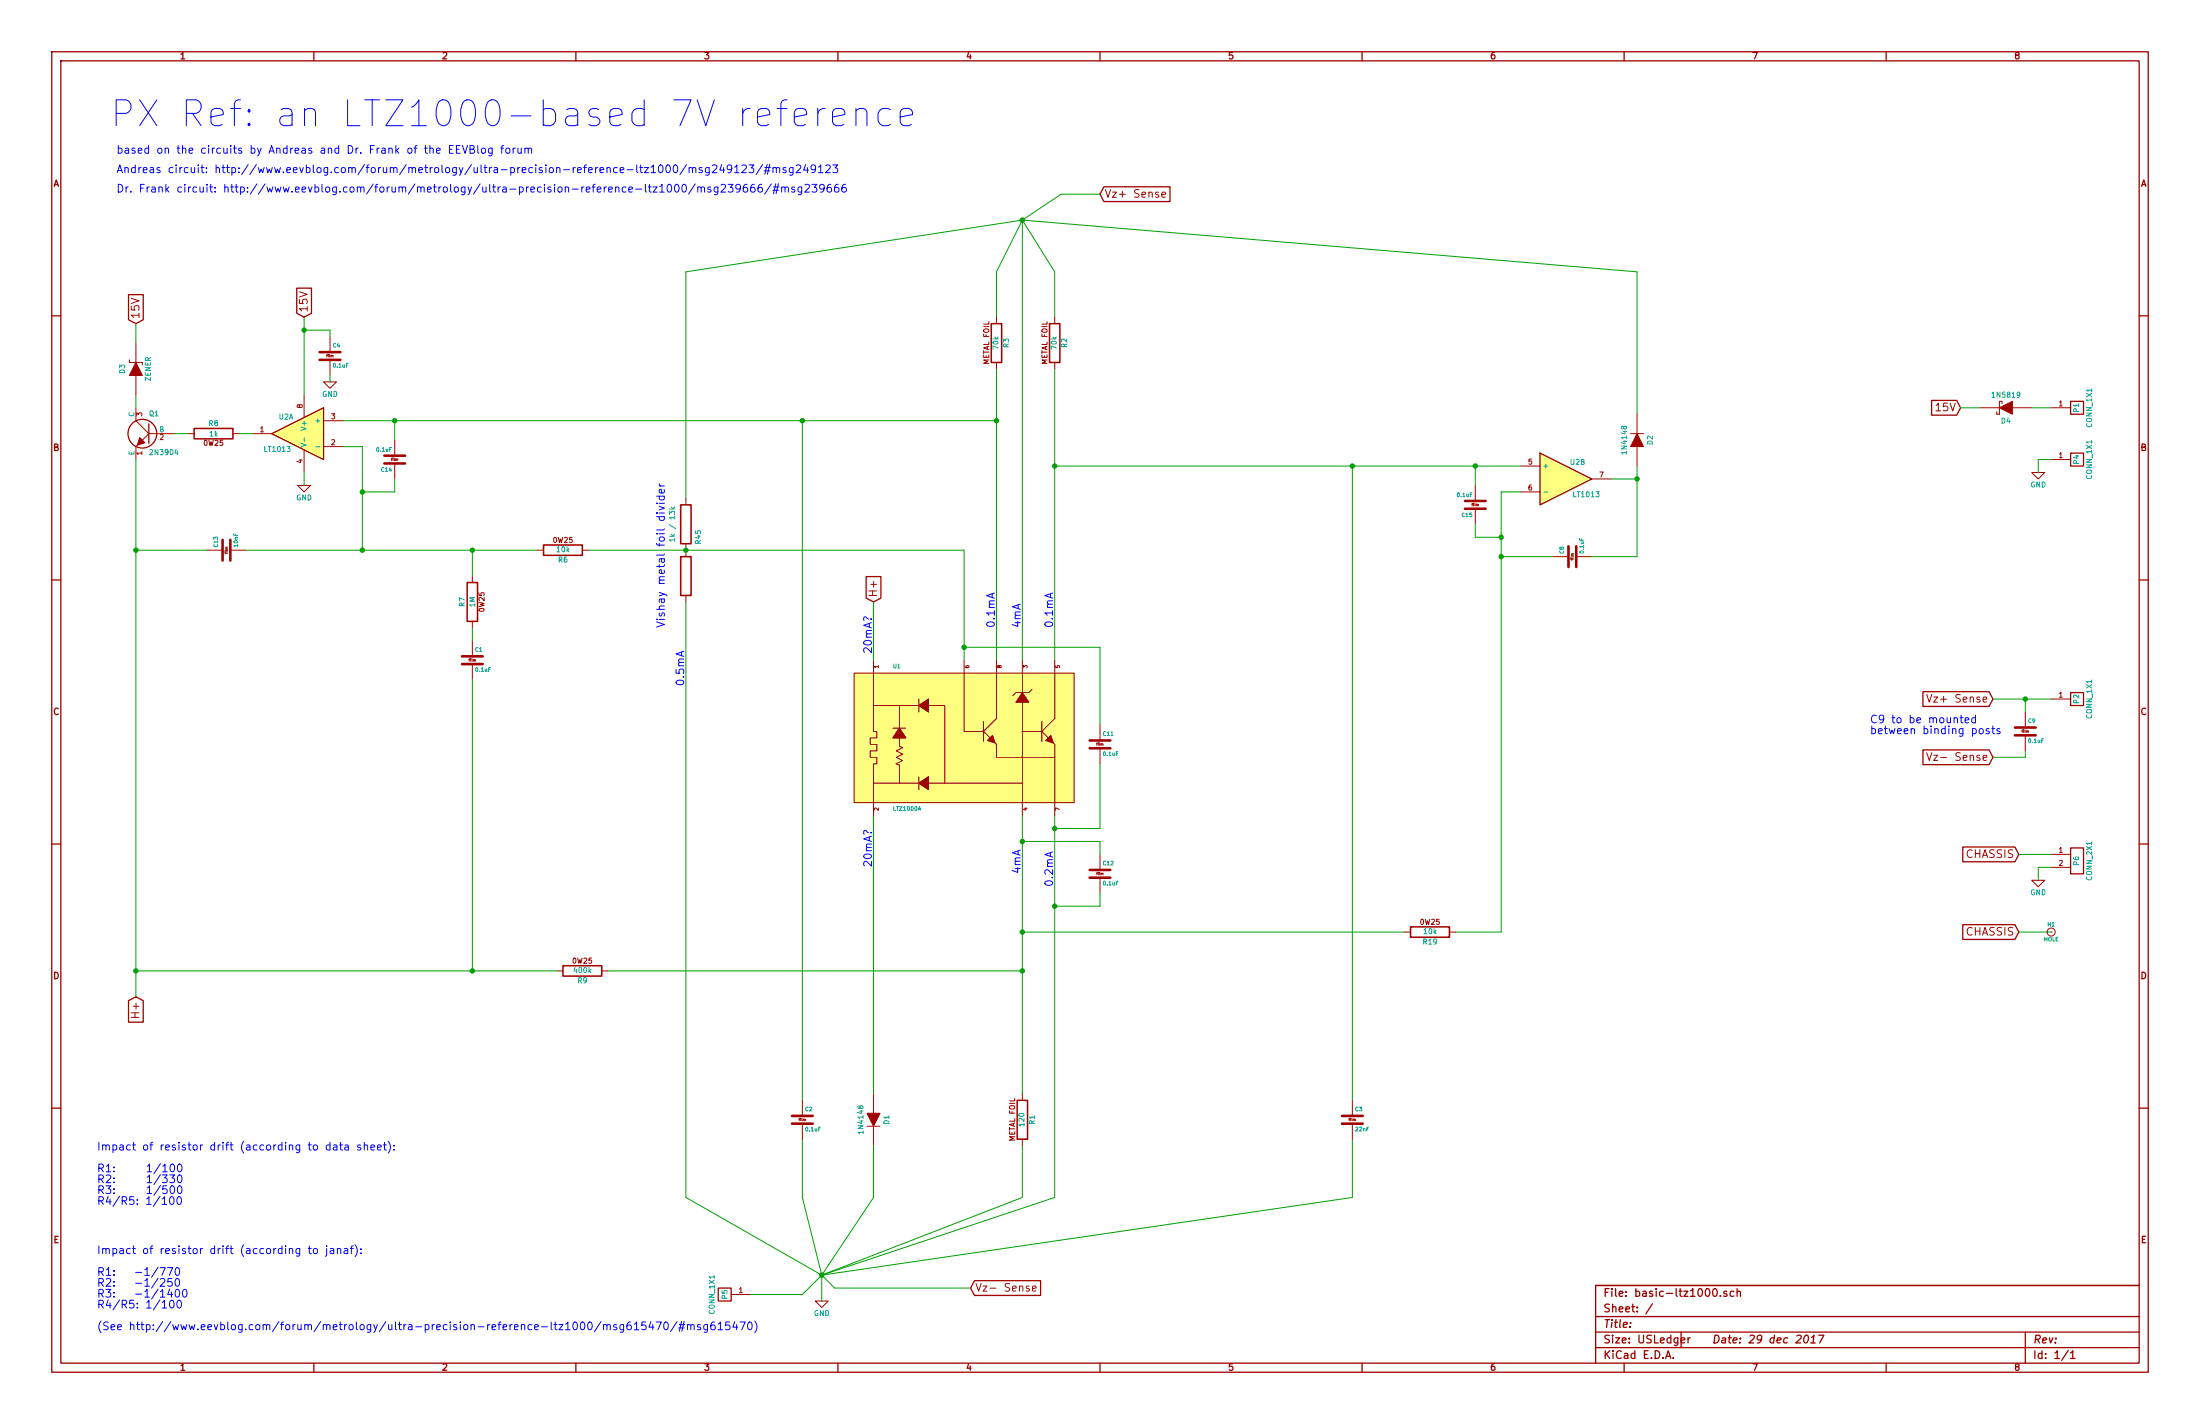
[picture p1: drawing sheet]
EESchema Schematic File Version 2
LIBS:PL_analog_ICs
LIBS:PL_capacitors
LIBS:PL_comms
LIBS:PL_connectors
LIBS:PL_diodes
LIBS:PL_displays
LIBS:PL_GPIB
LIBS:PL_inductors
LIBS:PL_LEDs
LIBS:PL_microcontrollers
LIBS:PL_mounting_holes
LIBS:PL_opamps
LIBS:PL_opto
LIBS:PL_power
LIBS:PL_references
LIBS:PL_regulators
LIBS:PL_relays
LIBS:PL_resistors
LIBS:PL_sensors
LIBS:PL_switchers
LIBS:PL_switches
LIBS:PL_transistors
LIBS:power
LIBS:device
LIBS:transistors
LIBS:conn
LIBS:linear
LIBS:regul
LIBS:74xx
LIBS:cmos4000
LIBS:adc-dac
LIBS:memory
LIBS:xilinx
LIBS:special
LIBS:microcontrollers
LIBS:dsp
LIBS:microchip
LIBS:analog_switches
LIBS:motorola
LIBS:texas
LIBS:intel
LIBS:audio
LIBS:interface
LIBS:digital-audio
LIBS:philips
LIBS:display
LIBS:cypress
LIBS:siliconi
LIBS:opto
LIBS:atmel
LIBS:contrib
LIBS:valves
EELAYER 27 0
EELAYER END
$Descr USLedger 17000 11000
encoding utf-8
Sheet 1 1
Title ""
Date "29 dec 2017"
Rev ""
Comp ""
Comment1 ""
Comment2 ""
Comment3 ""
Comment4 ""
$EndDescr
$Comp
L LT1013 U2
U 1 1
P 2300 3350
F 0 "U2" H 2350 3475 40  0000 L CNN
F 1 "LT1013" H 2350 3225 40  0000 L CNN
F 2 "~" H 2300 3350 50  0000 C CNN
F 3 "~" H 2300 3350 50  0000 C CNN
	1    2300 3350
	-1   0    0    -1  
$EndComp
$Comp
L LT1013 U2
U 2 1
P 12100 3700
F 0 "U2" H 12150 3825 40  0000 L CNN
F 1 "LT1013" H 12150 3575 40  0000 L CNN
F 2 "~" H 12100 3700 50  0000 C CNN
F 3 "~" H 12100 3700 50  0000 C CNN
	2    12100 3700
	1    0    0    -1  
$EndComp
$Comp
L DIODE D1
U 1 1
P 6750 8650
F 0 "D1" H 6750 8750 40  0000 C CNN
F 1 "1N4148" H 6750 8550 40  0000 C CNN
F 2 "~" H 6750 8650 60  0000 C CNN
F 3 "~" H 6750 8650 60  0000 C CNN
	1    6750 8650
	0    1    1    0   
$EndComp
$Comp
L DIODE D2
U 1 1
P 12650 3400
F 0 "D2" H 12650 3500 40  0000 C CNN
F 1 "1N4148" H 12650 3300 40  0000 C CNN
F 2 "~" H 12650 3400 60  0000 C CNN
F 3 "~" H 12650 3400 60  0000 C CNN
	1    12650 3400
	0    1    -1   0   
$EndComp
$Comp
L 2N3904 Q1
U 1 1
P 1150 3350
F 0 "Q1" H 1150 3500 40  0000 R CNN
F 1 "2N3904" H 1150 3200 40  0000 R CNN
F 2 "" H 1150 3350 60  0000 C CNN
F 3 "" H 1150 3350 60  0000 C CNN
	1    1150 3350
	-1   0    0    -1  
$EndComp
$Comp
L R_0W25 R8
U 1 1
P 1650 3350
F 0 "R8" V 1730 3350 40  0000 C CNN
F 1 "1k" V 1650 3350 40  0000 C CNN
F 2 "" V 1580 3350 30  0000 C CNN
F 3 "" H 1650 3350 30  0000 C CNN
	1    1650 3350
	0    1    -1   0   
$EndComp
$Comp
L R_0W25 R7
U 1 1
P 3650 4650
F 0 "R7" V 3730 4650 40  0000 C CNN
F 1 "1M" V 3650 4650 40  0000 C CNN
F 2 "" V 3580 4650 30  0000 C CNN
F 3 "" H 3650 4650 30  0000 C CNN
	1    3650 4650
	-1   0    0    1   
$EndComp
$Comp
L R_0W25 R6
U 1 1
P 4350 4250
F 0 "R6" V 4430 4250 40  0000 C CNN
F 1 "10k" V 4350 4250 40  0000 C CNN
F 2 "" V 4280 4250 30  0000 C CNN
F 3 "" H 4350 4250 30  0000 C CNN
	1    4350 4250
	0    1    1    0   
$EndComp
Text GLabel 1050 2500 1    60   Input ~ 0
15V
$Comp
L GND #PWR01
U 1 1
P 6350 10050
F 0 "#PWR01" H 6350 9850 50  0001 C CNN
F 1 "GND" H 6350 9950 40  0000 C CNN
F 2 "" H 6350 10050 50  0000 C CNN
F 3 "" H 6350 10050 50  0000 C CNN
	1    6350 10050
	1    0    0    -1  
$EndComp
Text GLabel 8500 1500 2    60   Input ~ 0
Vz+ Sense
Text GLabel 7500 9950 2    60   Input ~ 0
Vz- Sense
Text GLabel 2350 2450 1    60   Input ~ 0
15V
Text GLabel 15150 3150 0    60   Input ~ 0
15V
Text GLabel 15400 5400 0    60   Input ~ 0
Vz+ Sense
Text GLabel 15400 5850 0    60   Input ~ 0
Vz- Sense
$Comp
L GND #PWR02
U 1 1
P 15750 3650
F 0 "#PWR02" H 15750 3450 50  0001 C CNN
F 1 "GND" H 15750 3550 40  0000 C CNN
F 2 "" H 15750 3650 50  0000 C CNN
F 3 "" H 15750 3650 50  0000 C CNN
	1    15750 3650
	1    0    0    -1  
$EndComp
Wire Wire Line
	1050 3050 1050 3150
Wire Wire Line
	1450 3350 1350 3350
Wire Wire Line
	1950 3350 1850 3350
Wire Wire Line
	3650 4250 3650 4450
Wire Wire Line
	7700 2850 7700 5100
Wire Wire Line
	7700 2100 7700 2450
Wire Wire Line
	8150 2100 8150 2450
Wire Wire Line
	7900 1700 7900 5100
Wire Wire Line
	8150 2850 8150 5100
Wire Wire Line
	7900 6300 7900 8450
Wire Wire Line
	5300 4650 5300 9250
Wire Wire Line
	7900 8850 7900 9250
Wire Wire Line
	6200 8800 6200 9250
Wire Wire Line
	6750 6300 6750 8450
Wire Wire Line
	6750 8850 6750 9250
Wire Wire Line
	8150 6300 8150 9250
Connection ~ 7900 7200
Wire Wire Line
	8150 3600 11750 3600
Connection ~ 8150 3600
Wire Wire Line
	10450 8800 10450 9250
Wire Wire Line
	10450 3600 10450 8500
Connection ~ 10450 3600
Wire Wire Line
	11600 3800 11600 7200
Wire Wire Line
	12650 2100 12650 3200
Wire Wire Line
	6750 9250 6350 9850
Wire Wire Line
	6350 9850 7900 9250
Wire Wire Line
	6350 9850 8150 9250
Wire Wire Line
	6350 9850 10450 9250
Wire Wire Line
	6350 9850 6200 9250
Wire Wire Line
	6350 9850 5300 9250
Connection ~ 6350 9850
Wire Wire Line
	6350 9850 6350 10050
Wire Wire Line
	6350 9850 6450 9950
Wire Wire Line
	6450 9950 7500 9950
Wire Wire Line
	2350 2450 2350 3050
Wire Wire Line
	11600 3800 11750 3800
Wire Wire Line
	12650 3700 12450 3700
Text GLabel 6750 4650 1    60   Input ~ 0
H+
Text GLabel 1050 7700 3    60   Input ~ 0
H+
Wire Wire Line
	1050 3550 1050 7700
Wire Wire Line
	5300 2100 5300 3850
Wire Wire Line
	2650 3250 7700 3250
Connection ~ 7700 3250
Wire Wire Line
	1900 4250 4150 4250
Wire Wire Line
	2800 4250 2800 3450
Wire Wire Line
	2800 3450 2650 3450
Connection ~ 3650 4250
Wire Wire Line
	6200 8500 6200 3250
Connection ~ 6200 3250
$Comp
L R_0W25 R9
U 1 1
P 4500 7500
F 0 "R9" V 4580 7500 40  0000 C CNN
F 1 "400k" V 4500 7500 40  0000 C CNN
F 2 "" V 4430 7500 30  0000 C CNN
F 3 "" H 4500 7500 30  0000 C CNN
	1    4500 7500
	0    1    1    0   
$EndComp
Wire Wire Line
	4700 7500 7900 7500
Connection ~ 7900 7500
Wire Wire Line
	1050 7500 4300 7500
Wire Wire Line
	8150 2100 7900 1700
Wire Wire Line
	7900 1700 7700 2100
Wire Wire Line
	7900 1700 12650 2100
Wire Wire Line
	7900 1700 5300 2100
Connection ~ 7900 1700
Wire Wire Line
	8500 1500 8200 1500
Wire Wire Line
	8200 1500 7900 1700
$Comp
L C_FILM C1
U 1 1
P 3650 5100
F 0 "C1" H 3670 5160 30  0000 L BNN
F 1 "0.1uF" H 3670 5040 30  0000 L TNN
F 2 "" H 3688 4950 30  0000 C CNN
F 3 "" H 3650 5100 60  0000 C CNN
	1    3650 5100
	1    0    0    -1  
$EndComp
Wire Wire Line
	3650 4850 3650 4950
$Comp
L C_FILM C4
U 1 1
P 2550 2750
F 0 "C4" H 2570 2810 30  0000 L BNN
F 1 "0.1uF" H 2570 2690 30  0000 L TNN
F 2 "" H 2588 2600 30  0000 C CNN
F 3 "" H 2550 2750 60  0000 C CNN
	1    2550 2750
	1    0    0    -1  
$EndComp
Wire Wire Line
	2550 2600 2550 2550
Wire Wire Line
	2550 2550 2350 2550
Connection ~ 2350 2550
$Comp
L GND #PWR03
U 1 1
P 2350 3750
F 0 "#PWR03" H 2350 3550 50  0001 C CNN
F 1 "GND" H 2350 3650 40  0000 C CNN
F 2 "" H 2350 3750 50  0000 C CNN
F 3 "" H 2350 3750 50  0000 C CNN
	1    2350 3750
	1    0    0    -1  
$EndComp
Wire Wire Line
	2350 3650 2350 3750
$Comp
L GND #PWR04
U 1 1
P 2550 2950
F 0 "#PWR04" H 2550 2750 50  0001 C CNN
F 1 "GND" H 2550 2850 40  0000 C CNN
F 2 "" H 2550 2950 50  0000 C CNN
F 3 "" H 2550 2950 50  0000 C CNN
	1    2550 2950
	1    0    0    -1  
$EndComp
Wire Wire Line
	2550 2900 2550 2950
$Comp
L CONN_1X1 P1
U 1 1
P 16050 3150
F 0 "P1" V 16050 3150 40  0000 C CNN
F 1 "CONN_1X1" V 16150 3150 40  0000 C CNN
F 2 "~" H 16100 3100 60  0000 C CNN
F 3 "~" H 16100 3100 60  0000 C CNN
	1    16050 3150
	1    0    0    -1  
$EndComp
$Comp
L CONN_1X1 P2
U 1 1
P 16050 5400
F 0 "P2" V 16050 5400 40  0000 C CNN
F 1 "CONN_1X1" V 16150 5400 40  0000 C CNN
F 2 "~" H 16100 5350 60  0000 C CNN
F 3 "~" H 16100 5350 60  0000 C CNN
	1    16050 5400
	1    0    0    -1  
$EndComp
$Comp
L CONN_1X1 P4
U 1 1
P 16050 3550
F 0 "P4" V 16050 3550 40  0000 C CNN
F 1 "CONN_1X1" V 16150 3550 40  0000 C CNN
F 2 "~" H 16100 3500 60  0000 C CNN
F 3 "~" H 16100 3500 60  0000 C CNN
	1    16050 3550
	1    0    0    -1  
$EndComp
Wire Wire Line
	15400 5400 15850 5400
Wire Wire Line
	15750 3550 15750 3650
$Comp
L SCHOTTKY D4
U 1 1
P 15500 3150
F 0 "D4" H 15500 3250 40  0000 C CNN
F 1 "1N5819" H 15500 3050 40  0000 C CNN
F 2 "~" H 15500 3150 60  0000 C CNN
F 3 "~" H 15500 3150 60  0000 C CNN
	1    15500 3150
	-1   0    0    1   
$EndComp
Wire Wire Line
	15850 3150 15700 3150
$Comp
L C_FILM C2
U 1 1
P 6200 8650
F 0 "C2" H 6220 8710 30  0000 L BNN
F 1 "0.1uF" H 6220 8590 30  0000 L TNN
F 2 "" H 6238 8500 30  0000 C CNN
F 3 "" H 6200 8650 60  0000 C CNN
	1    6200 8650
	1    0    0    -1  
$EndComp
$Comp
L C_FILM C12
U 1 1
P 8500 6750
F 0 "C12" H 8520 6810 30  0000 L BNN
F 1 "0.1uF" H 8520 6690 30  0000 L TNN
F 2 "" H 8538 6600 30  0000 C CNN
F 3 "" H 8500 6750 60  0000 C CNN
	1    8500 6750
	1    0    0    -1  
$EndComp
$Comp
L C_FILM C3
U 1 1
P 10450 8650
F 0 "C3" H 10470 8710 30  0000 L BNN
F 1 "22nF" H 10470 8590 30  0000 L TNN
F 2 "" H 10488 8500 30  0000 C CNN
F 3 "" H 10450 8650 60  0000 C CNN
	1    10450 8650
	1    0    0    -1  
$EndComp
$Comp
L C_FILM C11
U 1 1
P 8500 5750
F 0 "C11" H 8520 5810 30  0000 L BNN
F 1 "0.1uF" H 8520 5690 30  0000 L TNN
F 2 "" H 8538 5600 30  0000 C CNN
F 3 "" H 8500 5750 60  0000 C CNN
	1    8500 5750
	1    0    0    -1  
$EndComp
$Comp
L R_0W25 R19
U 1 1
P 11050 7200
F 0 "R19" V 11130 7200 40  0000 C CNN
F 1 "10k" V 11050 7200 40  0000 C CNN
F 2 "" V 10980 7200 30  0000 C CNN
F 3 "" H 11050 7200 30  0000 C CNN
	1    11050 7200
	0    1    1    0   
$EndComp
Wire Wire Line
	7900 7200 10850 7200
$Comp
L C_FILM C8
U 1 1
P 12150 4300
F 0 "C8" H 12170 4360 30  0000 L BNN
F 1 "0.1uF" H 12170 4240 30  0000 L TNN
F 2 "" H 12188 4150 30  0000 C CNN
F 3 "" H 12150 4300 60  0000 C CNN
	1    12150 4300
	0    -1   -1   0   
$EndComp
Connection ~ 12650 3700
Wire Wire Line
	3650 5250 3650 7500
Connection ~ 1050 7500
Connection ~ 3650 7500
$Comp
L C_FILM C13
U 1 1
P 1750 4250
F 0 "C13" H 1770 4310 30  0000 L BNN
F 1 "10nF" H 1770 4190 30  0000 L TNN
F 2 "" H 1788 4100 30  0000 C CNN
F 3 "" H 1750 4250 60  0000 C CNN
	1    1750 4250
	0    -1   -1   0   
$EndComp
Connection ~ 2800 4250
Wire Wire Line
	1600 4250 1050 4250
Connection ~ 1050 4250
$Comp
L C_FILM C14
U 1 1
P 3050 3550
F 0 "C14" H 3070 3610 30  0000 L BNN
F 1 "0.1uF" H 3070 3490 30  0000 L TNN
F 2 "" H 3088 3400 30  0000 C CNN
F 3 "" H 3050 3550 60  0000 C CNN
	1    3050 3550
	-1   0    0    1   
$EndComp
Wire Wire Line
	3050 3400 3050 3250
Connection ~ 3050 3250
$Comp
L C_FILM C9
U 1 1
P 15650 5650
F 0 "C9" H 15670 5710 30  0000 L BNN
F 1 "0.1uF" H 15670 5590 30  0000 L TNN
F 2 "" H 15688 5500 30  0000 C CNN
F 3 "" H 15650 5650 60  0000 C CNN
	1    15650 5650
	1    0    0    -1  
$EndComp
Wire Wire Line
	15650 5500 15650 5400
Connection ~ 15650 5400
$Comp
L R_FOIL R2
U 1 1
P 8150 2650
F 0 "R2" V 8230 2650 40  0000 C CNN
F 1 "70k" V 8150 2650 40  0000 C CNN
F 2 "~" V 8080 2650 30  0000 C CNN
F 3 "~" H 8150 2650 30  0000 C CNN
	1    8150 2650
	1    0    0    -1  
$EndComp
$Comp
L R_FOIL R3
U 1 1
P 7700 2650
F 0 "R3" V 7780 2650 40  0000 C CNN
F 1 "70k" V 7700 2650 40  0000 C CNN
F 2 "~" V 7630 2650 30  0000 C CNN
F 3 "~" H 7700 2650 30  0000 C CNN
	1    7700 2650
	1    0    0    -1  
$EndComp
$Comp
L R_FOIL R1
U 1 1
P 7900 8650
F 0 "R1" V 7980 8650 40  0000 C CNN
F 1 "120" V 7900 8650 40  0000 C CNN
F 2 "~" V 7830 8650 30  0000 C CNN
F 3 "~" H 7900 8650 30  0000 C CNN
	1    7900 8650
	1    0    0    -1  
$EndComp
$Comp
L ZENER D3
U 1 1
P 1050 2850
F 0 "D3" H 1050 2950 40  0000 C CNN
F 1 "ZENER" H 1050 2750 40  0000 C CNN
F 2 "~" H 1050 2850 60  0000 C CNN
F 3 "~" H 1050 2850 60  0000 C CNN
	1    1050 2850
	0    -1   -1   0   
$EndComp
Wire Wire Line
	1050 2650 1050 2500
$Comp
L LTZ1000A U1
U 1 1
P 7450 5650
F 0 "U1" H 6900 6150 30  0000 L CNN
F 1 "LTZ1000A" H 6900 5050 30  0000 L CNN
F 2 "~" H 7175 5875 60  0000 C CNN
F 3 "~" H 7175 5875 60  0000 C CNN
	1    7450 5650
	1    0    0    -1  
$EndComp
Wire Wire Line
	6750 4650 6750 5100
$Comp
L R_DIVIDER R45
U 1 1
P 5300 4250
F 0 "R45" V 5400 4350 40  0000 C CNN
F 1 "1k / 13k" V 5200 4450 40  0000 C CNN
F 2 "~" V 5230 4450 30  0000 C CNN
F 3 "~" H 5300 4450 30  0000 C CNN
	1    5300 4250
	1    0    0    -1  
$EndComp
Text Notes 7900 4850 1    60   ~ 0
4mA
Text Notes 7900 6750 1    60   ~ 0
4mA
Text Notes 8150 4850 1    60   ~ 0
0.1mA
Text Notes 7700 4850 1    60   ~ 0
0.1mA
Text Notes 5300 5300 1    60   ~ 0
0.5mA
Text Notes 8150 6850 1    60   ~ 0
0.2mA
Text Notes 6750 5050 1    60   ~ 0
20mA?
Text Notes 6750 6700 1    60   ~ 0
20mA?
Wire Wire Line
	4550 4250 7450 4250
Wire Wire Line
	7450 4250 7450 5100
Connection ~ 5300 4250
Wire Wire Line
	15150 3150 15300 3150
Wire Wire Line
	7450 5000 8500 5000
Wire Wire Line
	8500 5000 8500 5600
Connection ~ 7450 5000
Wire Wire Line
	8150 6400 8500 6400
Wire Wire Line
	8500 6400 8500 5900
Connection ~ 8150 6400
Text Notes 5150 4850 1    60   ~ 0
Vishay metal foil divider
Text Notes 850  1000 0    200  ~ 0
PX Ref: an LTZ1000-based 7V reference
Text Notes 900  1200 0    60   ~ 0
based on the circuits by Andreas and Dr. Frank of the EEVBlog forum
Text Notes 900  1350 0    60   ~ 0
Andreas circuit: http://www.eevblog.com/forum/metrology/ultra-precision-reference-ltz1000/msg249123/#msg249123
Text Notes 900  1500 0    60   ~ 0
Dr. Frank circuit: http://www.eevblog.com/forum/metrology/ultra-precision-reference-ltz1000/msg239666/#msg239666
Text Notes 750  8900 0    60   ~ 0
Impact of resistor drift (according to data sheet):\n\nR1:     1/100\nR2:     1/330\nR3:     1/500\nR4/R5: 1/100
Text Notes 750  9700 0    60   ~ 0
Impact of resistor drift (according to janaf):\n\nR1:   -1/770\nR2:   -1/250\nR3:   -1/1400\nR4/R5: 1/100\n\n(See http://www.eevblog.com/forum/metrology/ultra-precision-reference-ltz1000/msg615470/#msg615470)
Wire Wire Line
	8500 6500 8500 6600
Wire Wire Line
	8500 6900 8500 7000
Wire Wire Line
	8500 7000 8150 7000
Connection ~ 8150 7000
Wire Wire Line
	8500 6500 7900 6500
Connection ~ 7900 6500
Wire Wire Line
	11600 7200 11250 7200
Wire Wire Line
	12650 3600 12650 4300
Wire Wire Line
	12650 4300 12300 4300
Wire Wire Line
	12000 4300 11600 4300
Connection ~ 11600 4300
Wire Wire Line
	15850 3550 15750 3550
$Comp
L C_FILM C15
U 1 1
P 11400 3900
F 0 "C15" H 11420 3960 30  0000 L BNN
F 1 "0.1uF" H 11420 3840 30  0000 L TNN
F 2 "" H 11438 3750 30  0000 C CNN
F 3 "" H 11400 3900 60  0000 C CNN
	1    11400 3900
	-1   0    0    1   
$EndComp
Wire Wire Line
	11400 3750 11400 3600
Connection ~ 11400 3600
Wire Wire Line
	11400 4050 11400 4150
Wire Wire Line
	11400 4150 11600 4150
Connection ~ 11600 4150
Wire Wire Line
	3050 3700 3050 3800
Wire Wire Line
	3050 3800 2800 3800
Connection ~ 2800 3800
$Comp
L CONN_1X1 P5
U 1 1
P 5600 10000
F 0 "P5" V 5600 10000 40  0000 C CNN
F 1 "CONN_1X1" V 5700 10000 40  0000 C CNN
F 2 "~" H 5650 9950 60  0000 C CNN
F 3 "~" H 5650 9950 60  0000 C CNN
	1    5600 10000
	-1   0    0    1   
$EndComp
Wire Wire Line
	6350 9850 6200 10000
Wire Wire Line
	6200 10000 5800 10000
Text GLabel 15600 6600 0    60   Input ~ 0
CHASSIS
$Comp
L CONN_2X1 P6
U 1 1
P 16050 6650
F 0 "P6" V 16050 6650 40  0000 C CNN
F 1 "CONN_2X1" V 16150 6650 40  0000 C CNN
F 2 "~" H 16100 6650 60  0000 C CNN
F 3 "~" H 16100 6650 60  0000 C CNN
	1    16050 6650
	1    0    0    -1  
$EndComp
$Comp
L GND #PWR05
U 1 1
P 15750 6800
F 0 "#PWR05" H 15750 6600 50  0001 C CNN
F 1 "GND" H 15750 6700 40  0000 C CNN
F 2 "" H 15750 6800 50  0000 C CNN
F 3 "" H 15750 6800 50  0000 C CNN
	1    15750 6800
	1    0    0    -1  
$EndComp
Wire Wire Line
	15850 6700 15750 6700
Wire Wire Line
	15750 6700 15750 6800
Wire Wire Line
	15850 6600 15600 6600
Text GLabel 15600 7200 0    60   Input ~ 0
CHASSIS
Wire Wire Line
	15850 7200 15600 7200
$Comp
L HOLE H1
U 1 1
P 15850 7200
F 0 "H1" H 15850 7255 30  0000 C CNN
F 1 "HOLE" H 15850 7140 30  0000 C CNN
F 2 "~" H 15850 7200 60  0000 C CNN
F 3 "~" H 15850 7200 60  0000 C CNN
	1    15850 7200
	1    0    0    -1  
$EndComp
Text Notes 14450 5600 0    60   ~ 0
C9 to be mounted\nbetween binding posts
Wire Wire Line
	15400 5850 15650 5850
Wire Wire Line
	15650 5850 15650 5800
$EndSCHEMATC
